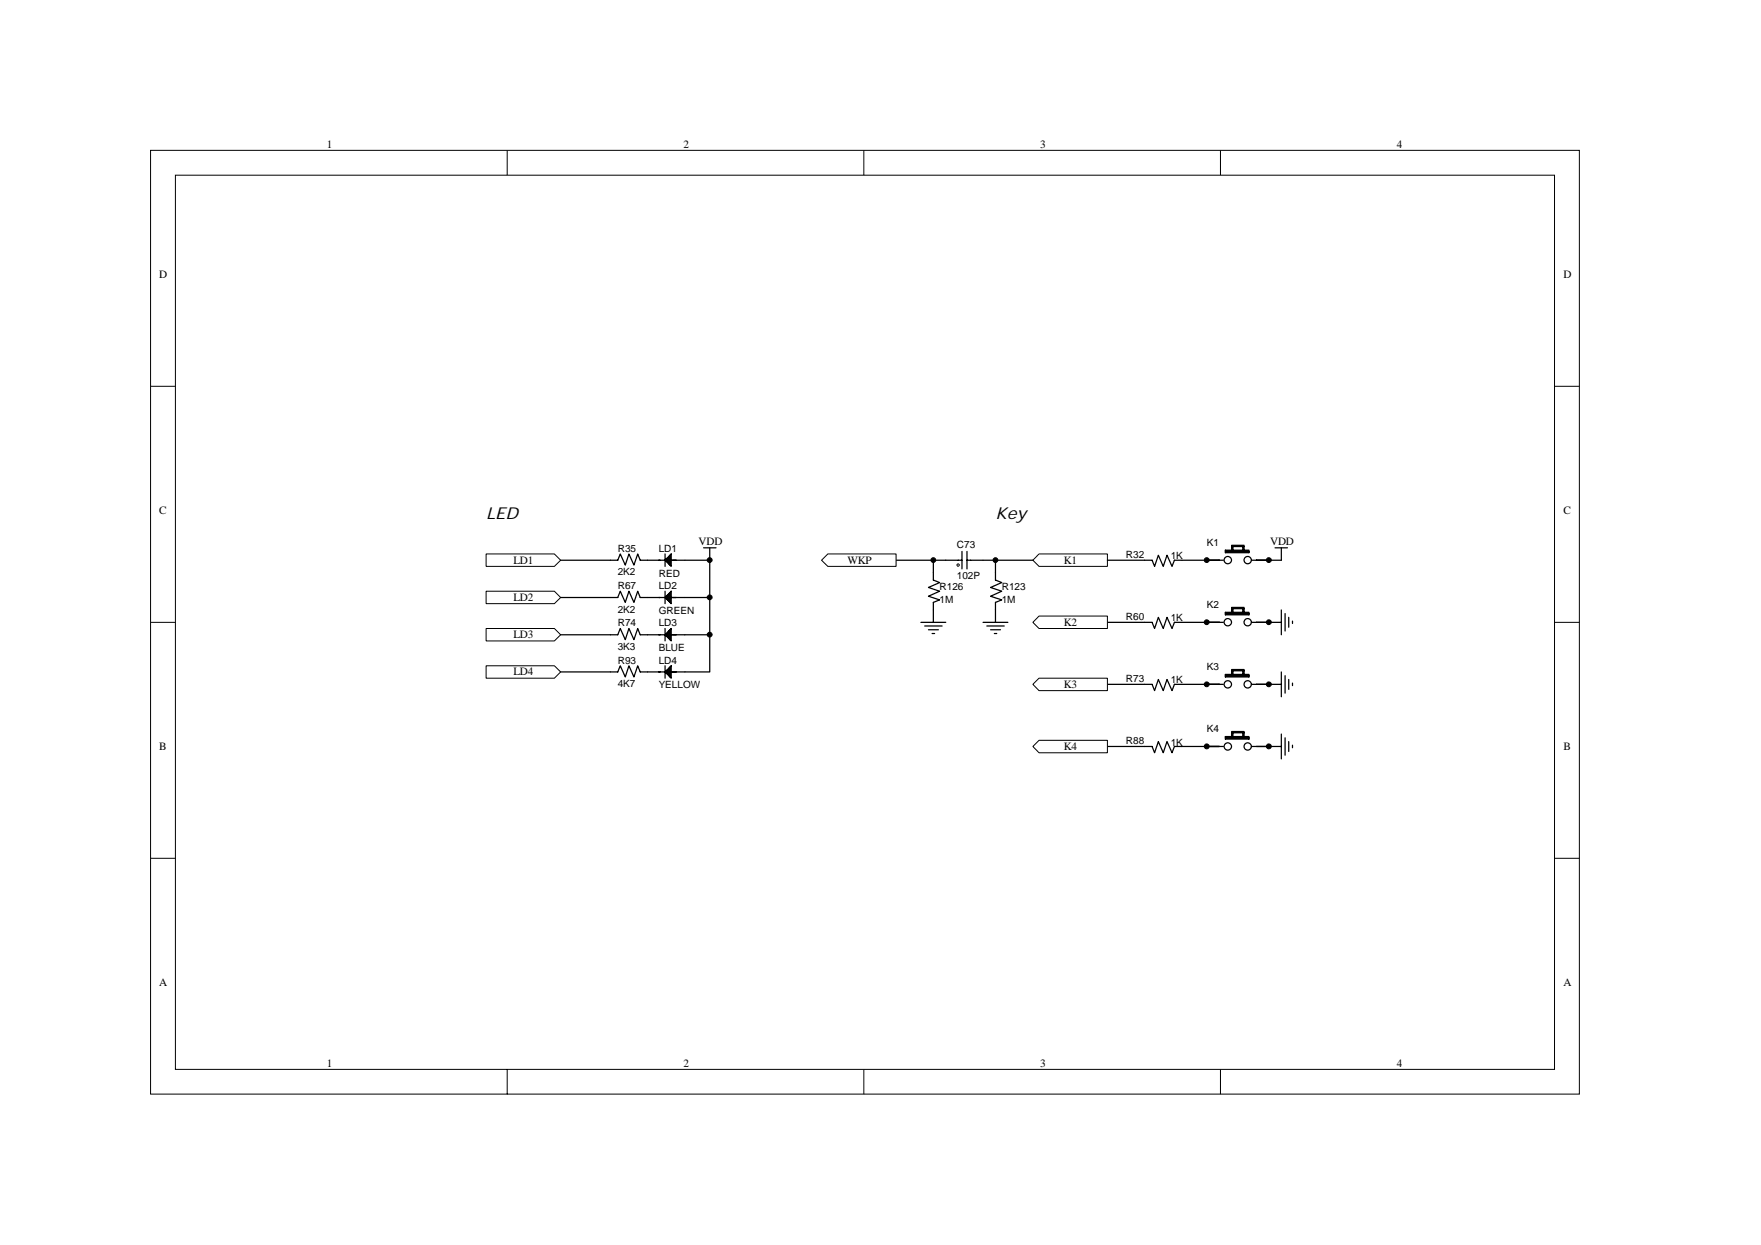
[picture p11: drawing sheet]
<svg xmlns="http://www.w3.org/2000/svg" width="297mm" height="210mm" viewBox="0 0 297 210" stroke-linecap="round" stroke-linejoin="round" font-family="sans-serif">
<g fill="none" stroke="#000" stroke-width=".17">
<path d="M25.4 25.4h241v159.1h-241zM29.6 29.5h232.6v150.9h-232.6zM85.6 25.4v4.1M145.7 25.4v4.1M205.9 25.4v4.1M25.4 65.2h4.2M262.2 65.2h4.2M25.4 105h4.2M262.2 105h4.2M25.4 144.8h4.2M262.2 144.8h4.2M85.6 180.4v4.2"/>
<path d="M145.7 180.4v4.2M205.9 180.4v4.2"/>
</g>
<g fill="none" stroke="#000" stroke-width=".21">
<path d="M94.6 94.5h9.6l.4-1.1 .9 1.9 .6-1.9 .8 1.9 .7-1.9 .4 1.1h4.2M112.2 93.4v2.1M112.2 99.7v2.1M112.4 94.3v.4M112.6 94.1v.8M112.8 93.9v1.2M113 93.6v1.7M113 99.9v1.7M113.2 93.4v2.1l-1-1zM113.2 99.7v2.1l-1-1zM113.2 94.5h6.5v18.8h-6.5M118.7 92.4h2.1"/>
<path d="M119.7 92.4v2.1M165.8 94.5h8.4M167.9 94.5v3.3l1.1 .5-1.9 .8 1.9 .6-1.9 .9 1.9 .6-1.1 .4v3.4M193.1 94.5h1.2l.5 1 .6-1.9 .8 1.9 .6-1.9 .9 1.9 .4-1h8.2M206.7 92.8h4v.4h-4zM206.7 93h4M207.7 92.8v-.6h2.1v.6M207.7 92.2v-.2h2.1v.2M208 92.2v.6M209.6 92.2v.6M211.1 94.5h2.9M215.1 92.4h2.1"/>
<path d="M216.1 92.4v2.1M94.6 113.3h9.6l.4-1 .9 1.9 .6-1.9 .8 1.9 .7-1.9 .4 1h4.2M94.6 107.1h9.6l.4-1.1 .9 1.9 .6-1.9 .8 1.9 .7-1.9 .4 1.1h4.2M94.6 100.8h9.6l.4-1.1 .9 1.9 .6-1.9 .8 1.9 .7-1.9 .4 1.1h4.2M112.2 106v2.1M112.2 112.3v2.1M112.4 100.6v.4M112.4 106.8v.5M112.4 113.1v.4M112.6 100.4v.8M112.6 106.6v.9M112.6 112.9v.8"/>
<path d="M112.8 100.1v1.3M112.8 106.4v1.3M112.8 112.7v1.3M113 106.2v1.7M113 112.5v1.7M113.2 106v2.1l-1-1zM113.2 112.3v2.1l-1-1.1zM113.2 107.1h6.5M113.2 100.8h6.5M165.8 105h4.2M166.5 105.6h2.9M167.1 106.2h1.7"/>
<path d="M167.7 106.8h.4M186.8 105h7.5l.5 1 .6-1.9 .8 1.9 .6-1.9 .9 1.9 .4-1h8.2M186.8 115.4h7.5l.5 1.1 .6-1.9 .8 1.9 .6-1.9 .9 1.9 .4-1.1h8.2M206.7 113.7h4v.5h-4zM206.7 103.3h4v.4h-4zM206.7 114h4M206.7 103.5h4M207.7 113.7v-.6h2.1v.6M207.7 113.1v-.2h2.1v.2M207.7 103.3v-.6h2.1v.6M207.7 102.7v-.3h2.1v.3M208 102.7v.6"/>
<path d="M208 113.1v.6M209.6 102.7v.6M209.6 113.1v.6M211.1 105h5M211.1 115.4h2.9M216.1 102.9v4.2M216.8 103.5v2.9M217.4 104.1v1.7M218 104.8v.4M186.8 125.9h7.5l.5 1.1 .6-1.9 .8 1.9 .6-1.9 .9 1.9 .4-1.1h8.2M206.7 124.2h4v.5h-4zM206.7 124.4h4"/>
<path d="M207.7 124.2v-.6h2.1v.6M207.7 123.6v-.2h2.1v.2M208 123.6v.6M209.6 123.6v.6M211.1 125.9h2.9"/>
<circle cx="207.1" cy="94.5" r=".62"/>
<circle cx="210.5" cy="94.5" r=".62"/>
<circle cx="207.1" cy="104.9" r=".62"/>
<circle cx="207.1" cy="115.4" r=".62"/>
<circle cx="210.5" cy="104.9" r=".62"/>
<circle cx="210.5" cy="115.4" r=".62"/>
<circle cx="207.1" cy="125.9" r=".62"/>
<circle cx="210.5" cy="125.9" r=".62"/>
</g>
<g fill="#fff" stroke="#000" stroke-width=".17">
<path d="M175.3 93.4h11.5v2.1h-11.5l-1.1-1z" fill-rule="evenodd"/>
<path d="M174.2 125.9l1.1-1h11.5v2.1h-11.5z" fill-rule="evenodd"/>
<path d="M82 112.3h11.5l1.1 1-1.1 1.1h-11.5z" fill-rule="evenodd"/>
<path d="M82 106h11.5l1.1 1.1-1.1 1h-11.5z" fill-rule="evenodd"/>
<path d="M82 99.7h11.5l1.1 1.1-1.1 1h-11.5z" fill-rule="evenodd"/>
<path d="M82 93.4h11.5l1.1 1.1-1.1 1h-11.5z" fill-rule="evenodd"/>
<path d="M174.2 115.4l1.1-1h11.5v2.1h-11.5z" fill-rule="evenodd"/>
<path d="M175.3 103.9h11.5v2.1h-11.5l-1.1-1z" fill-rule="evenodd"/>
</g>
<g fill="none" stroke="#000" stroke-width=".21">
<path d="M159.5 94.5h2.8M162.3 93v2.9M163.1 94.5h2.7M163.1 93v2.9M186.8 94.5h6.3M214 94.5h2.1M214 115.4h2.1M216.1 113.3v4.2M216.8 114v2.9M217.4 114.6v1.7M218 115.2v.4M214 125.9h2.1"/>
<path d="M216.1 123.8v4.2M216.8 124.4v3M217.4 125.1v1.6M218 125.7v.4"/>
</g>
<g fill="#000" stroke="#000" stroke-width=".17">
<circle cx="119.7" cy="94.5" r=".41"/>
<circle cx="203.5" cy="94.5" r=".41"/>
<circle cx="214" cy="94.5" r=".41"/>
<circle cx="119.7" cy="100.8" r=".41"/>
<circle cx="119.7" cy="107" r=".41"/>
<circle cx="203.5" cy="115.4" r=".41"/>
<circle cx="203.5" cy="104.9" r=".41"/>
<circle cx="214" cy="115.4" r=".41"/>
<circle cx="214" cy="104.9" r=".41"/>
<circle cx="203.5" cy="125.9" r=".42"/>
<circle cx="214" cy="125.9" r=".42"/>
</g>
<circle cx="161.6" cy="95.3" r=".2" fill="#fff" stroke="#000" stroke-width=".17"/>
<path d="M151.1 94.5h8.4M157.4 94.5v3.3l1.1 .5-1.9 .8 1.9 .6-1.9 .9 1.9 .6-1.1 .4v3.4M155.3 105h4.2M156 105.6h2.9M156.6 106.2h1.7M157.2 106.8h.4" fill="none" stroke="#000" stroke-width=".21"/>
<g fill="#000" stroke="#000" stroke-width=".17">
<circle cx="157.4" cy="94.5" r=".4"/>
<circle cx="167.9" cy="94.5" r=".4"/>
</g>
<path d="M138.6 94.5l1-1.1h11.5v2.1h-11.5z" fill-rule="evenodd" fill="#fff" stroke="#000" stroke-width=".17"/>
<g font-size="2.8">
<text x="82" y="87.6">LED</text>
<text x="167.9" y="87.6">Key</text>
</g>
<g font-size="1.9">
<text x="55.2" y="24.9">1</text>
<text x="115.3" y="24.9">2</text>
<text x="175.5" y="24.9">3</text>
<text x="235.6" y="24.9">4</text>
<text x="26.9" y="46.9">D</text>
<text x="263.7" y="46.9">D</text>
<text x="26.9" y="86.7">C</text>
<text x="263.7" y="86.7">C</text>
<text x="86.6" y="95.1">LD1</text>
<text x="117.8" y="91.9">VDD</text>
<text x="143" y="95.1">WKP</text>
<text x="179.4" y="95.1">K1</text>
<text x="214.2" y="91.9">VDD</text>
<text x="86.6" y="101.3">LD2</text>
<text x="86.6" y="107.6">LD3</text>
<text x="179.4" y="105.5">K2</text>
<text x="86.6" y="113.9">LD4</text>
<text x="179.4" y="116">K3</text>
<text x="26.9" y="126.5">B</text>
<text x="179.4" y="126.5">K4</text>
<text x="263.7" y="126.5">B</text>
<text x="26.9" y="166.3">A</text>
<text x="263.7" y="166.3">A</text>
<text x="55.2" y="179.9">1</text>
<text x="115.3" y="179.9">2</text>
<text x="175.5" y="179.9">3</text>
<text x="235.6" y="179.9">4</text>
</g>
<g font-size="1.7">
<text x="104.2" y="93.1">R35</text>
<text x="111.1" y="93.1">LD1</text>
<text x="161.4" y="92.4">C73</text>
<text x="189.9" y="94.1">R32</text>
<text x="197.5" y="94.3">1K</text>
<text x="203.6" y="92">K1</text>
<text x="104.2" y="99.4">R67</text>
<text x="104.2" y="97">2K2</text>
<text x="111.1" y="97.3">RED</text>
<text x="111.1" y="99.4">LD2</text>
<text x="158.5" y="99.6">R126</text>
<text x="158.5" y="101.7">1M</text>
<text x="161.4" y="97.7">102P</text>
<text x="169" y="99.6">R123</text>
<text x="169" y="101.7">1M</text>
<text x="104.2" y="105.6">R74</text>
<text x="104.2" y="103.3">2K2</text>
<text x="111.1" y="105.6">LD3</text>
<text x="111.1" y="103.5">GREEN</text>
<text x="189.9" y="104.6">R60</text>
<text x="197.5" y="104.8">1K</text>
<text x="203.6" y="102.5">K2</text>
<text x="104.2" y="111.9">R93</text>
<text x="104.2" y="109.6">3K3</text>
<text x="111.1" y="109.8">BLUE</text>
<text x="111.1" y="111.9">LD4</text>
<text x="203.6" y="113">K3</text>
<text x="104.2" y="115.9">4K7</text>
<text x="111.1" y="116.1">YELLOW</text>
<text x="189.9" y="115.1">R73</text>
<text x="197.5" y="115.3">1K</text>
<text x="189.9" y="125.5">R88</text>
<text x="197.5" y="125.8">1K</text>
<text x="203.6" y="123.4">K4</text>
</g>
</svg>
